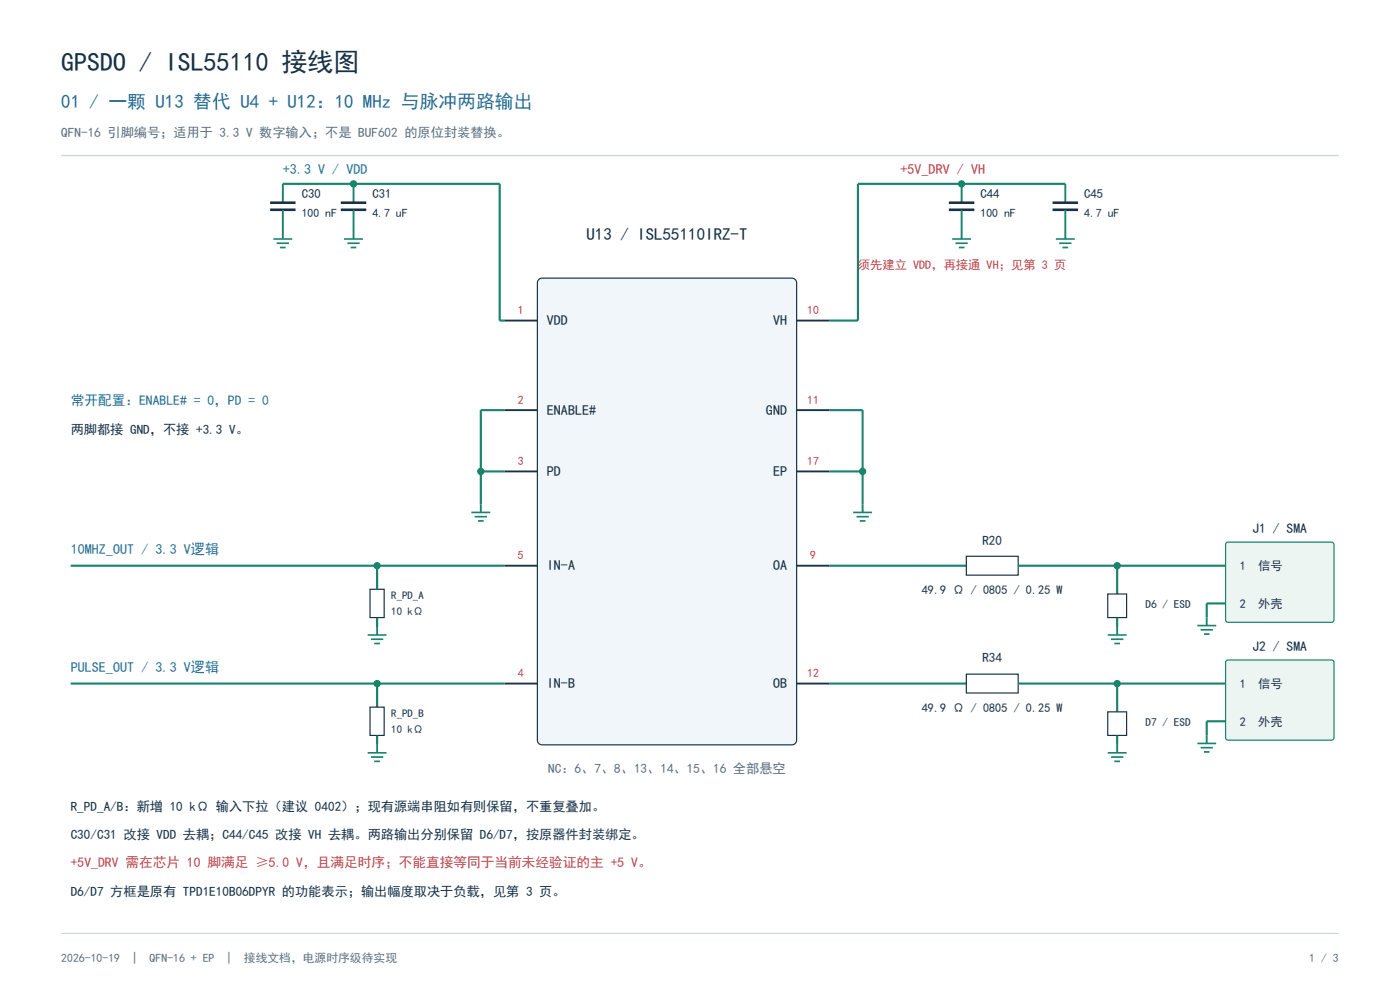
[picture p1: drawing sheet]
<svg xmlns="http://www.w3.org/2000/svg" width="297mm" height="210mm" viewBox="0 0 297 210" stroke-linecap="round" stroke-linejoin="round" font-family="sans-serif">
<path d="M13 33h271" fill="none" stroke="#cbd7df" stroke-width=".3"/>
<path d="M114.3 59.3l.7-.3h53a1 1 0 0 1 1 1v97a1 1 0 0 1-1 1h-53a1 1 0 0 1-1-1v-97z" fill-rule="evenodd" fill="#f0f6f9" stroke="#183146" stroke-width=".25"/>
<path d="M60 39h46v29h1M226 39h-44v29h-6M107 87h-5v20M176 87h7v20M15 120h92M80 120v5M102 100h5M176 100h7" fill="none" stroke="#17846b" stroke-width=".45"/>
<g fill="#17846b" stroke="#17846b" stroke-width=".25">
<circle cx="75" cy="39" r=".65"/>
<circle cx="204" cy="39" r=".65"/>
<circle cx="102" cy="100" r=".65"/>
<circle cx="183" cy="100" r=".65"/>
<circle cx="80" cy="120" r=".65"/>
</g>
<path d="M60 39v4M75 39v4M204 39v4M226 39v4M60 44.5v6.2M75 44.5v6.2M204 44.5v6.2M226 44.5v6.2M102 107v1.7M183 107v1.7" fill="none" stroke="#17846b" stroke-width=".4"/>
<path d="M57.3 43h5.4M57.3 44.5h5.4M72.3 43h5.4M72.3 44.5h5.4M201.3 43h5.4M201.3 44.5h5.4M223.3 43h5.4M223.3 44.5h5.4" fill="none" stroke="#183146" stroke-width=".55"/>
<g fill="none" stroke="#17846b" stroke-width=".35">
<path d="M58 50.7h4M58.7 51.6h2.6M59.4 52.5h1.2M73 50.7h4M73.7 51.6h2.6M74.4 52.5h1.2M202 50.7h4M202.7 51.6h2.6M203.4 52.5h1.2M224 50.7h4M224.7 51.6h2.6M225.4 52.5h1.2"/>
<path d="M100 108.7h4M100.7 109.6h2.6M101.4 110.5h1.2M181 108.7h4M181.7 109.6h2.6M182.4 110.5h1.2"/>
</g>
<path d="M107 68h7M169 68h7M107 87h7M169 87h7M107 100h7M107 120h7M169 100h7" fill="none" stroke="#183146" stroke-width=".4"/>
<path d="M78.5 125h3v6h-3z" fill-rule="evenodd" fill="#fff" stroke="#183146" stroke-width=".25"/>
<path d="M80 131v2M15 145h92M80 145v5" fill="none" stroke="#17846b" stroke-width=".45"/>
<path d="M80 133v1.7" fill="none" stroke="#17846b" stroke-width=".4"/>
<path d="M78 134.7h4M78.7 135.6h2.6M79.4 136.5h1.2" fill="none" stroke="#17846b" stroke-width=".35"/>
<path d="M107 145h7" fill="none" stroke="#183146" stroke-width=".4"/>
<circle cx="80" cy="145" r=".65" fill="#17846b" stroke="#17846b" stroke-width=".25"/>
<path d="M78.5 150h3v6h-3z" fill-rule="evenodd" fill="#fff" stroke="#183146" stroke-width=".25"/>
<path d="M176 120h29M80 156v2" fill="none" stroke="#17846b" stroke-width=".45"/>
<path d="M80 158v1.7" fill="none" stroke="#17846b" stroke-width=".4"/>
<path d="M78 159.7h4M78.7 160.6h2.6M79.4 161.5h1.2" fill="none" stroke="#17846b" stroke-width=".35"/>
<path d="M169 120h7" fill="none" stroke="#183146" stroke-width=".4"/>
<path d="M205 118h11v4h-11z" fill-rule="evenodd" fill="#fff" stroke="#183146" stroke-width=".25"/>
<path d="M216 120h44M237 120v6" fill="none" stroke="#17846b" stroke-width=".45"/>
<circle cx="237" cy="120" r=".65" fill="#17846b" stroke="#17846b" stroke-width=".25"/>
<path d="M235 126h4v5h-4z" fill-rule="evenodd" fill="#fff" stroke="#183146" stroke-width=".25"/>
<path d="M237 131v2" fill="none" stroke="#17846b" stroke-width=".45"/>
<path d="M237 133v1.7" fill="none" stroke="#17846b" stroke-width=".4"/>
<path d="M235 134.7h4M235.7 135.6h2.6M236.4 136.5h1.2" fill="none" stroke="#17846b" stroke-width=".35"/>
<path d="M260.1 115.2l.4-.2 22.3 .1 .2 .4-.1 16.3-.4 .2-22.3-.1-.2-.4z" fill-rule="evenodd" fill="#edf5f2" stroke="#17846b" stroke-width=".25"/>
<path d="M260 128h-4v3M176 145h29" fill="none" stroke="#17846b" stroke-width=".45"/>
<path d="M256 131v1.7" fill="none" stroke="#17846b" stroke-width=".4"/>
<path d="M254 132.7h4M254.7 133.6h2.6M255.4 134.5h1.2" fill="none" stroke="#17846b" stroke-width=".35"/>
<path d="M169 145h7" fill="none" stroke="#183146" stroke-width=".4"/>
<path d="M205 143h11v4h-11z" fill-rule="evenodd" fill="#fff" stroke="#183146" stroke-width=".25"/>
<path d="M216 145h44M237 145v6" fill="none" stroke="#17846b" stroke-width=".45"/>
<circle cx="237" cy="145" r=".65" fill="#17846b" stroke="#17846b" stroke-width=".25"/>
<path d="M235 151h4v5h-4z" fill-rule="evenodd" fill="#fff" stroke="#183146" stroke-width=".25"/>
<path d="M237 156v2" fill="none" stroke="#17846b" stroke-width=".45"/>
<path d="M237 158v1.7" fill="none" stroke="#17846b" stroke-width=".4"/>
<path d="M235 159.7h4M235.7 160.6h2.6M236.4 161.5h1.2" fill="none" stroke="#17846b" stroke-width=".35"/>
<path d="M260.1 140.2l.4-.2 22.3 .1 .2 .4-.1 16.3-.4 .2-22.3-.1-.2-.4z" fill-rule="evenodd" fill="#edf5f2" stroke="#17846b" stroke-width=".25"/>
<path d="M260 153h-4v3" fill="none" stroke="#17846b" stroke-width=".45"/>
<path d="M256 156v1.7" fill="none" stroke="#17846b" stroke-width=".4"/>
<path d="M254 157.7h4M254.7 158.6h2.6M255.4 159.5h1.2" fill="none" stroke="#17846b" stroke-width=".35"/>
<path d="M13 198h271" fill="none" stroke="#cbd7df" stroke-width=".25"/>
<text font-size="5.5" fill="#183146" x="13" y="15">GPSDO / ISL55110 接线图</text>
<text font-size="4" fill="#236ea2" x="13" y="23">01 / 一颗 U13 替代 U4 + U12：10 MHz 与脉冲两路输出</text>
<text font-size="3.6" fill="#183146" x="124.4" y="51">U13 / ISL55110IRZ-T</text>
<g font-size="3" fill="#236ea2">
<text x="60" y="37">+3.3 V / VDD</text>
<text x="15" y="117.5">10MHZ_OUT / 3.3 V逻辑</text>
<text x="15" y="142.5">PULSE_OUT / 3.3 V逻辑</text>
</g>
<text font-size="3" fill="#ba4148" x="191" y="37">+5V_DRV / VH</text>
<g font-size="3" fill="#183146">
<text x="116" y="69">VDD</text>
<text x="164" y="69">VH</text>
<text x="116" y="88">ENABLE#</text>
<text x="162.5" y="88">GND</text>
<text x="116" y="101">PD</text>
<text x="164" y="101">EP</text>
<text x="116" y="121">IN-A</text>
<text x="164" y="121">OA</text>
<text x="116" y="146">IN-B</text>
<text x="164" y="146">OB</text>
</g>
<text font-size="2.9" fill="#236ea2" x="15" y="86">常开配置：ENABLE# = 0，PD = 0</text>
<g font-size="2.9" fill="#183146">
<text x="265.7" y="113">J1 / SMA</text>
<text x="265.7" y="138">J2 / SMA</text>
</g>
<text font-size="2.9" fill="#ba4148" x="15" y="184">+5V_DRV 需在芯片 10 脚满足 ≥5.0 V，且满足时序；不能直接等同于当前未经验证的主 +5 V。</text>
<g font-size="2.8" fill="#587084">
<text x="13" y="29">QFN-16 引脚编号；适用于 3.3 V 数字输入；不是 BUF602 的原位封装替换。</text>
<text x="116.3" y="164">NC：6、7、8、13、14、15、16 全部悬空</text>
</g>
<g font-size="2.8" fill="#183146">
<text x="15" y="92">两脚都接 GND，不接 +3.3 V。</text>
<text x="208.4" y="115.5">R20</text>
<text x="208.4" y="140.5">R34</text>
<text x="15" y="172">R_PD_A/B：新增 10 kΩ 输入下拉（建议 0402）；现有源端串阻如有则保留，不重复叠加。</text>
<text x="15" y="178">C30/C31 改接 VDD 去耦；C44/C45 改接 VH 去耦。两路输出分别保留 D6/D7，按原器件封装绑定。</text>
<text x="15" y="190">D6/D7 方框是原有 TPD1E10B06DPYR 的功能表示；输出幅度取决于负载，见第 3 页。</text>
</g>
<g font-size="2.7" fill="#183146">
<text x="64" y="42">C30</text>
<text x="79" y="42">C31</text>
<text x="208" y="42">C44</text>
<text x="230" y="42">C45</text>
</g>
<text font-size="2.6" fill="#ba4148" x="182" y="57">须先建立 VDD，再接通 VH；见第 3 页</text>
<g font-size="2.6" fill="#183146">
<text x="263" y="121">1</text>
<text x="266.9" y="121">信号</text>
<text x="195.6" y="126">49.9 Ω / 0805 / 0.25 W</text>
<text x="263" y="129">2</text>
<text x="266.9" y="129">外壳</text>
<text x="263" y="146">1</text>
<text x="266.9" y="146">信号</text>
<text x="195.6" y="151">49.9 Ω / 0805 / 0.25 W</text>
<text x="263" y="154">2</text>
<text x="266.9" y="154">外壳</text>
</g>
<g font-size="2.5" fill="#183146">
<text x="64" y="46">100 nF</text>
<text x="79" y="46">4.7 uF</text>
<text x="208" y="46">100 nF</text>
<text x="230" y="46">4.7 uF</text>
</g>
<g font-size="2.5" fill="#ba4148">
<text x="109.9" y="66.6">1</text>
<text x="171.3" y="66.6">10</text>
<text x="109.9" y="85.6">2</text>
<text x="171.3" y="85.6">11</text>
<text x="109.9" y="98.6">3</text>
<text x="171.3" y="98.6">17</text>
<text x="109.9" y="118.6">5</text>
<text x="171.9" y="118.6">9</text>
<text x="109.9" y="143.6">4</text>
<text x="171.3" y="143.6">12</text>
</g>
<g font-size="2.5" fill="#587084">
<text x="13" y="204">2026-10-19</text>
<text x="28" y="204">|</text>
<text x="31.7" y="204">QFN-16 + EP</text>
<text x="48" y="204">|</text>
<text x="51.7" y="204">接线文档，电源时序级待实现</text>
<text x="277.7" y="204">1 / 3</text>
</g>
<g font-size="2.4" fill="#183146">
<text x="243" y="129">D6 / ESD</text>
<text x="243" y="154">D7 / ESD</text>
</g>
<g font-size="2.3" fill="#183146">
<text x="83" y="127">R_PD_A</text>
<text x="83" y="130.5">10 kΩ</text>
<text x="83" y="152">R_PD_B</text>
<text x="83" y="155.5">10 kΩ</text>
</g>
</svg>
